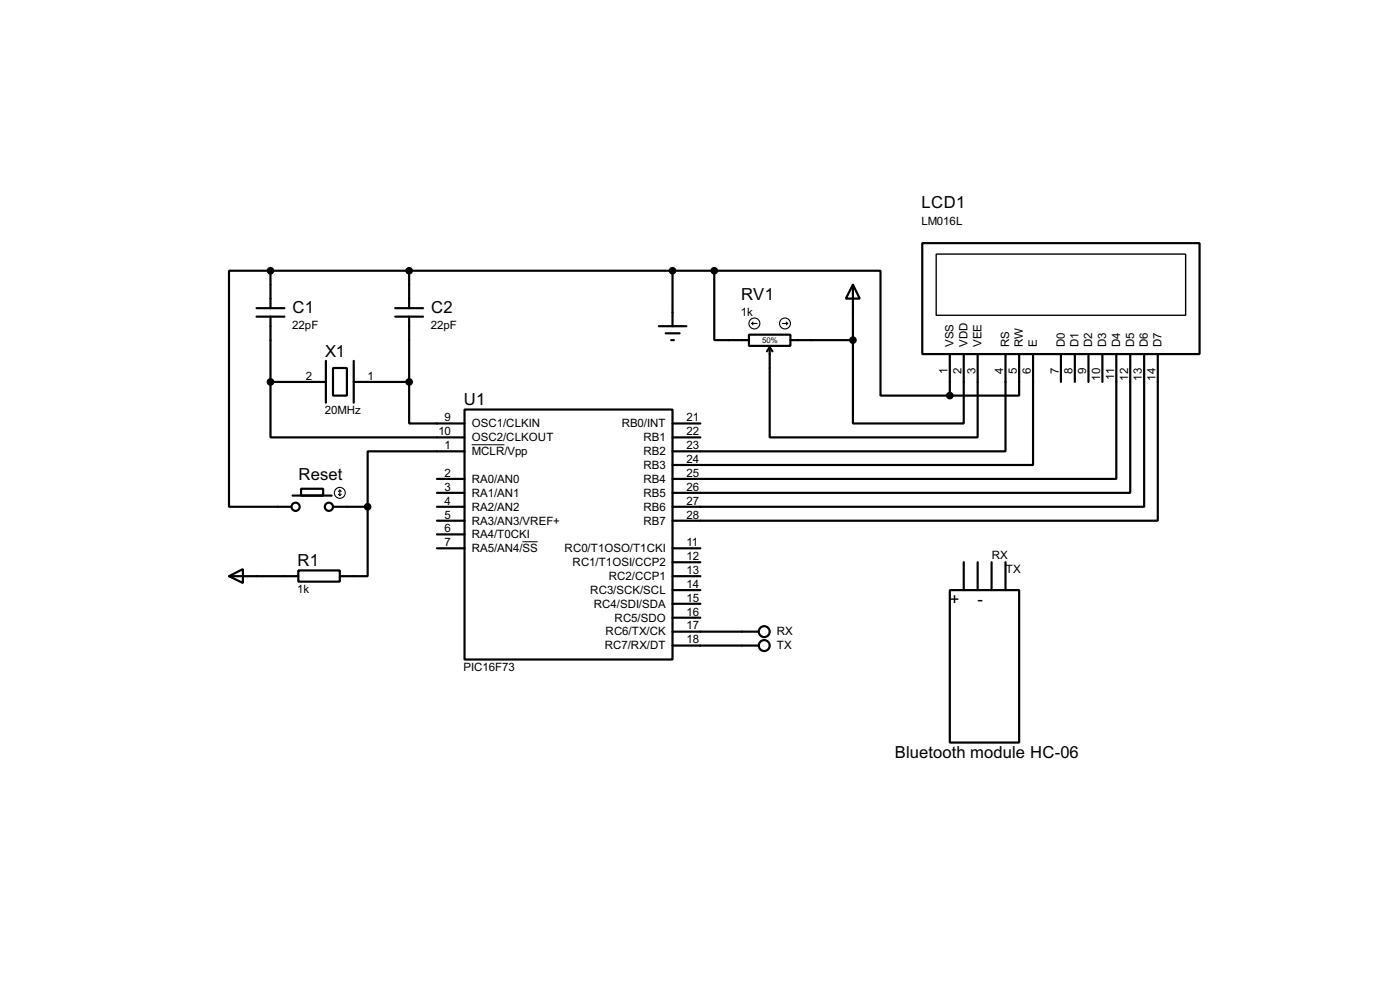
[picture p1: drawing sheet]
<svg xmlns="http://www.w3.org/2000/svg" width="256mm" height="180mm" viewBox="0 0 256 180" stroke-linecap="round" stroke-linejoin="round" font-family="sans-serif">
<g fill="none" stroke="#000" stroke-width=".4">
<path d="M47 58h5.1M47 56.4h5.1M49.6 49.6h-7.6v43.2h11.4M49.6 49.6v6.8M49.6 58v11.9M49.6 49.6h81.3M72.4 58h5.1M72.4 56.4h5.1M75 49.6v6.8M75 58v11.9M120.7 59.7h5.1M123.2 49.6v10.1"/>
<path d="M130.9 49.6h30.4v22.8h12.7M130.9 49.6v12.7h6.3M156.3 52.1l1.2 2.6h-2.5zM156.3 52.1v10.2M169 44.5h50.8v20.3h-50.8zM49.6 69.9v10.2h35.5M49.6 69.9h10.1M59.7 66.1v7.6M61 67.4h2.6v5h-2.6zM64.8 69.9h10.2M64.8 66.1v7.6M75 69.9v7.6h10.1"/>
<path d="M85.1 75h38.1v45.7h-38.1zM122 61h2.5M123 62.3h.5M123.2 77.5h5.1M137.2 61.3h7.6v2h-7.6zM141 63.6v16.5h38.1v-15.3M141 63.6l-.5 .7M141 63.6l.5 .7M144.8 62.3h11.5M156.3 62.3v15.2h20.3v-12.7M174 64.8v7.6M184.2 64.8v17.8h-61"/>
<path d="M186.7 64.8v7.6h-12.7M189.3 64.8v20.3h-66.1M194.4 64.8v5.1M196.9 64.8v5.1M199.4 64.8v5.1M202 64.8v5.1M204.5 64.8v22.9h-81.3M207.1 64.8v25.4h-83.9M209.6 64.8v28h-86.4M212.1 64.8v30.5h-88.9M53.6 90.7h7.2M55.2 89.5h4v1.2h-4z"/>
<path d="M61 92.8h6.4M67.4 92.8v12.7h-5.1M80.1 92.8h5M80.1 87.7h5M80.1 90.2h5M80.1 97.8h5M80.1 95.3h5M85.1 82.6h-17.7v10.2M123.2 80.1h5.1M42 105.5l2.5-1.3v2.5zM42 105.5h12.7M54.7 104.4h7.6v2.1h-7.6z"/>
<path d="M80.1 100.4h5M123.2 105.5h5.1M123.2 115.6h15.8M123.2 118.2h15.8M123.2 100.4h5.1M123.2 102.9h5.1M123.2 108h5.1M123.2 113.1h5.1M123.2 110.5h5.1M174 108h12.7v27.9h-12.7zM176.6 102.9v5.1M179.1 102.9v5.1"/>
<path d="M181.7 102.9v5.1M184.2 102.9v5.1"/>
<circle cx="54.1" cy="92.8" r=".75"/>
<circle cx="60.2" cy="92.8" r=".75"/>
<circle cx="140" cy="118.2" r="1"/>
<circle cx="140" cy="115.6" r="1"/>
</g>
<path d="M86.4 81.4h6M95.7 99.2h2.8" fill="none" stroke="#000" stroke-width=".18"/>
<path d="M171.5 46.5h45.7v11.2h-45.7z" fill="none" stroke="#000" stroke-width=".25"/>
<g fill="#000" stroke="#000" stroke-width=".4">
<circle cx="49.5" cy="49.6" r=".5"/>
<circle cx="74.9" cy="49.6" r=".5"/>
<circle cx="123.2" cy="49.6" r=".5"/>
<circle cx="130.8" cy="49.6" r=".5"/>
<circle cx="49.5" cy="69.9" r=".5"/>
<circle cx="74.9" cy="69.9" r=".5"/>
<circle cx="156.2" cy="62.3" r=".5"/>
<circle cx="174" cy="72.4" r=".5"/>
<circle cx="67.3" cy="92.8" r=".5"/>
</g>
<g fill="none" stroke="#000" stroke-width=".2">
<path d="M137.7 59.2h1M137.7 59.2l.3 .3M138 59l-.3 .2M143.3 59.2h1M144.1 59l.2 .2M144.3 59.2l-.2 .3M62 90.5l.3 .2M62.3 89.7v1M62.3 89.7l-.3 .3M62.3 89.7l.2 .3M62.5 90.5l-.2 .2"/>
<circle cx="138.2" cy="59.2" r="1"/>
<circle cx="143.8" cy="59.2" r="1"/>
<circle cx="62.2" cy="90.2" r="1"/>
</g>
<g font-size="3.4">
<text x="168.8" y="38.1">LCD1</text>
<text x="53.6" y="57.2">C1</text>
<text x="79" y="57.2">C2</text>
<text x="135.8" y="54.9">RV1</text>
<text x="59.6" y="65.3">X1</text>
<text x="85" y="74.1">U1</text>
<text x="54.7" y="87.8">Reset</text>
<text x="54.5" y="103.6">R1</text>
<text x="174" y="110.8">+</text>
<text x="179.1" y="110.8">-</text>
<text x="163.9" y="138.7">Bluetooth module HC-06</text>
</g>
<g font-size="2.4">
<text x="168.8" y="41.1">LM016L</text>
<text x="135.7" y="57.9">1k</text>
<text x="53.6" y="60.2">22pF</text>
<text x="79" y="60.2">22pF</text>
<text x="174.7" y="63.5" transform="rotate(-90 174.7 63.5)">VSS</text>
<text x="177.3" y="63.5" transform="rotate(-90 177.3 63.5)">VDD</text>
<text x="179.8" y="63.5" transform="rotate(-90 179.8 63.5)">VEE</text>
<text x="184.9" y="63.5" transform="rotate(-90 184.9 63.5)">RS</text>
<text x="187.4" y="63.5" transform="rotate(-90 187.4 63.5)">RW</text>
<text x="190" y="63.5" transform="rotate(-90 190 63.5)">E</text>
<text x="195.1" y="63.5" transform="rotate(-90 195.1 63.5)">D0</text>
<text x="197.6" y="63.5" transform="rotate(-90 197.6 63.5)">D1</text>
<text x="200.1" y="63.5" transform="rotate(-90 200.1 63.5)">D2</text>
<text x="202.7" y="63.5" transform="rotate(-90 202.7 63.5)">D3</text>
<text x="205.2" y="63.5" transform="rotate(-90 205.2 63.5)">D4</text>
<text x="207.8" y="63.5" transform="rotate(-90 207.8 63.5)">D5</text>
<text x="210.3" y="63.5" transform="rotate(-90 210.3 63.5)">D6</text>
<text x="212.8" y="63.5" transform="rotate(-90 212.8 63.5)">D7</text>
<text x="56.1" y="69.5">2</text>
<text x="67.4" y="69.5">1</text>
<text x="173.6" y="68.5" transform="rotate(-90 173.6 68.5)">1</text>
<text x="176.2" y="68.5" transform="rotate(-90 176.2 68.5)">2</text>
<text x="178.7" y="68.5" transform="rotate(-90 178.7 68.5)">3</text>
<text x="183.8" y="68.5" transform="rotate(-90 183.8 68.5)">4</text>
<text x="186.3" y="68.5" transform="rotate(-90 186.3 68.5)">5</text>
<text x="188.9" y="68.5" transform="rotate(-90 188.9 68.5)">6</text>
<text x="194" y="68.5" transform="rotate(-90 194 68.5)">7</text>
<text x="196.5" y="68.5" transform="rotate(-90 196.5 68.5)">8</text>
<text x="199" y="68.5" transform="rotate(-90 199 68.5)">9</text>
<text x="201.6" y="69.6" transform="rotate(-90 201.6 69.6)">10</text>
<text x="204.1" y="69.5" transform="rotate(-90 204.1 69.5)">11</text>
<text x="206.7" y="69.7" transform="rotate(-90 206.7 69.7)">12</text>
<text x="209.2" y="69.7" transform="rotate(-90 209.2 69.7)">13</text>
<text x="211.7" y="69.6" transform="rotate(-90 211.7 69.6)">14</text>
<text x="59.5" y="75.8">20MHz</text>
<text x="81.5" y="77.1">9</text>
<text x="125.8" y="77.1">21</text>
<text x="80.3" y="79.7">10</text>
<text x="81.5" y="82.2">1</text>
<text x="86.4" y="78.2">OSC1/CLKIN</text>
<text x="86.4" y="80.8">OSC2/CLKOUT</text>
<text x="86.4" y="83.3">MCLR/Vpp</text>
<text x="113.9" y="78.2">RB0/INT</text>
<text x="117.9" y="83.3">RB2</text>
<text x="117.9" y="80.8">RB1</text>
<text x="125.8" y="82.2">23</text>
<text x="125.8" y="79.7">22</text>
<text x="81.5" y="87.3">2</text>
<text x="81.5" y="89.8">3</text>
<text x="86.4" y="88.4">RA0/AN0</text>
<text x="117.9" y="88.4">RB4</text>
<text x="117.9" y="85.8">RB3</text>
<text x="125.8" y="89.8">26</text>
<text x="125.8" y="87.3">25</text>
<text x="125.8" y="84.7">24</text>
<text x="81.5" y="92.4">4</text>
<text x="81.5" y="94.9">5</text>
<text x="86.4" y="90.9">RA1/AN1</text>
<text x="86.4" y="93.5">RA2/AN2</text>
<text x="117.9" y="93.5">RB6</text>
<text x="117.9" y="90.9">RB5</text>
<text x="125.8" y="94.9">28</text>
<text x="125.8" y="92.4">27</text>
<text x="81.5" y="97.4">6</text>
<text x="81.5" y="100">7</text>
<text x="86.4" y="98.5">RA4/T0CKI</text>
<text x="86.4" y="101.1">RA5/AN4/SS</text>
<text x="86.4" y="96">RA3/AN3/VREF+</text>
<text x="103.4" y="101.1">RC0/T1OSO/T1CKI</text>
<text x="117.9" y="96">RB7</text>
<text x="125.8" y="100">11</text>
<text x="104.9" y="103.6">RC1/T1OSI/CCP2</text>
<text x="111.5" y="106.2">RC2/CCP1</text>
<text x="125.8" y="102.5">12</text>
<text x="125.8" y="105.1">13</text>
<text x="125.8" y="107.6">14</text>
<text x="181.7" y="102.3">RX</text>
<text x="184.2" y="104.8">TX</text>
<text x="54.5" y="108.6">1k</text>
<text x="108.1" y="108.7">RC3/SCK/SCL</text>
<text x="108.8" y="111.2">RC4/SDI/SDA</text>
<text x="112.6" y="113.8">RC5/SDO</text>
<text x="125.8" y="112.7">16</text>
<text x="125.8" y="110.1">15</text>
<text x="110.8" y="118.9">RC7/RX/DT</text>
<text x="110.9" y="116.3">RC6/TX/CK</text>
<text x="125.8" y="117.8">18</text>
<text x="125.8" y="115.2">17</text>
<text x="142.3" y="118.9">TX</text>
<text x="142.3" y="116.3">RX</text>
<text x="84.9" y="122.8">PIC16F73</text>
</g>
<text font-size="1.6" x="139.6" y="62.8">50%</text>
</svg>
